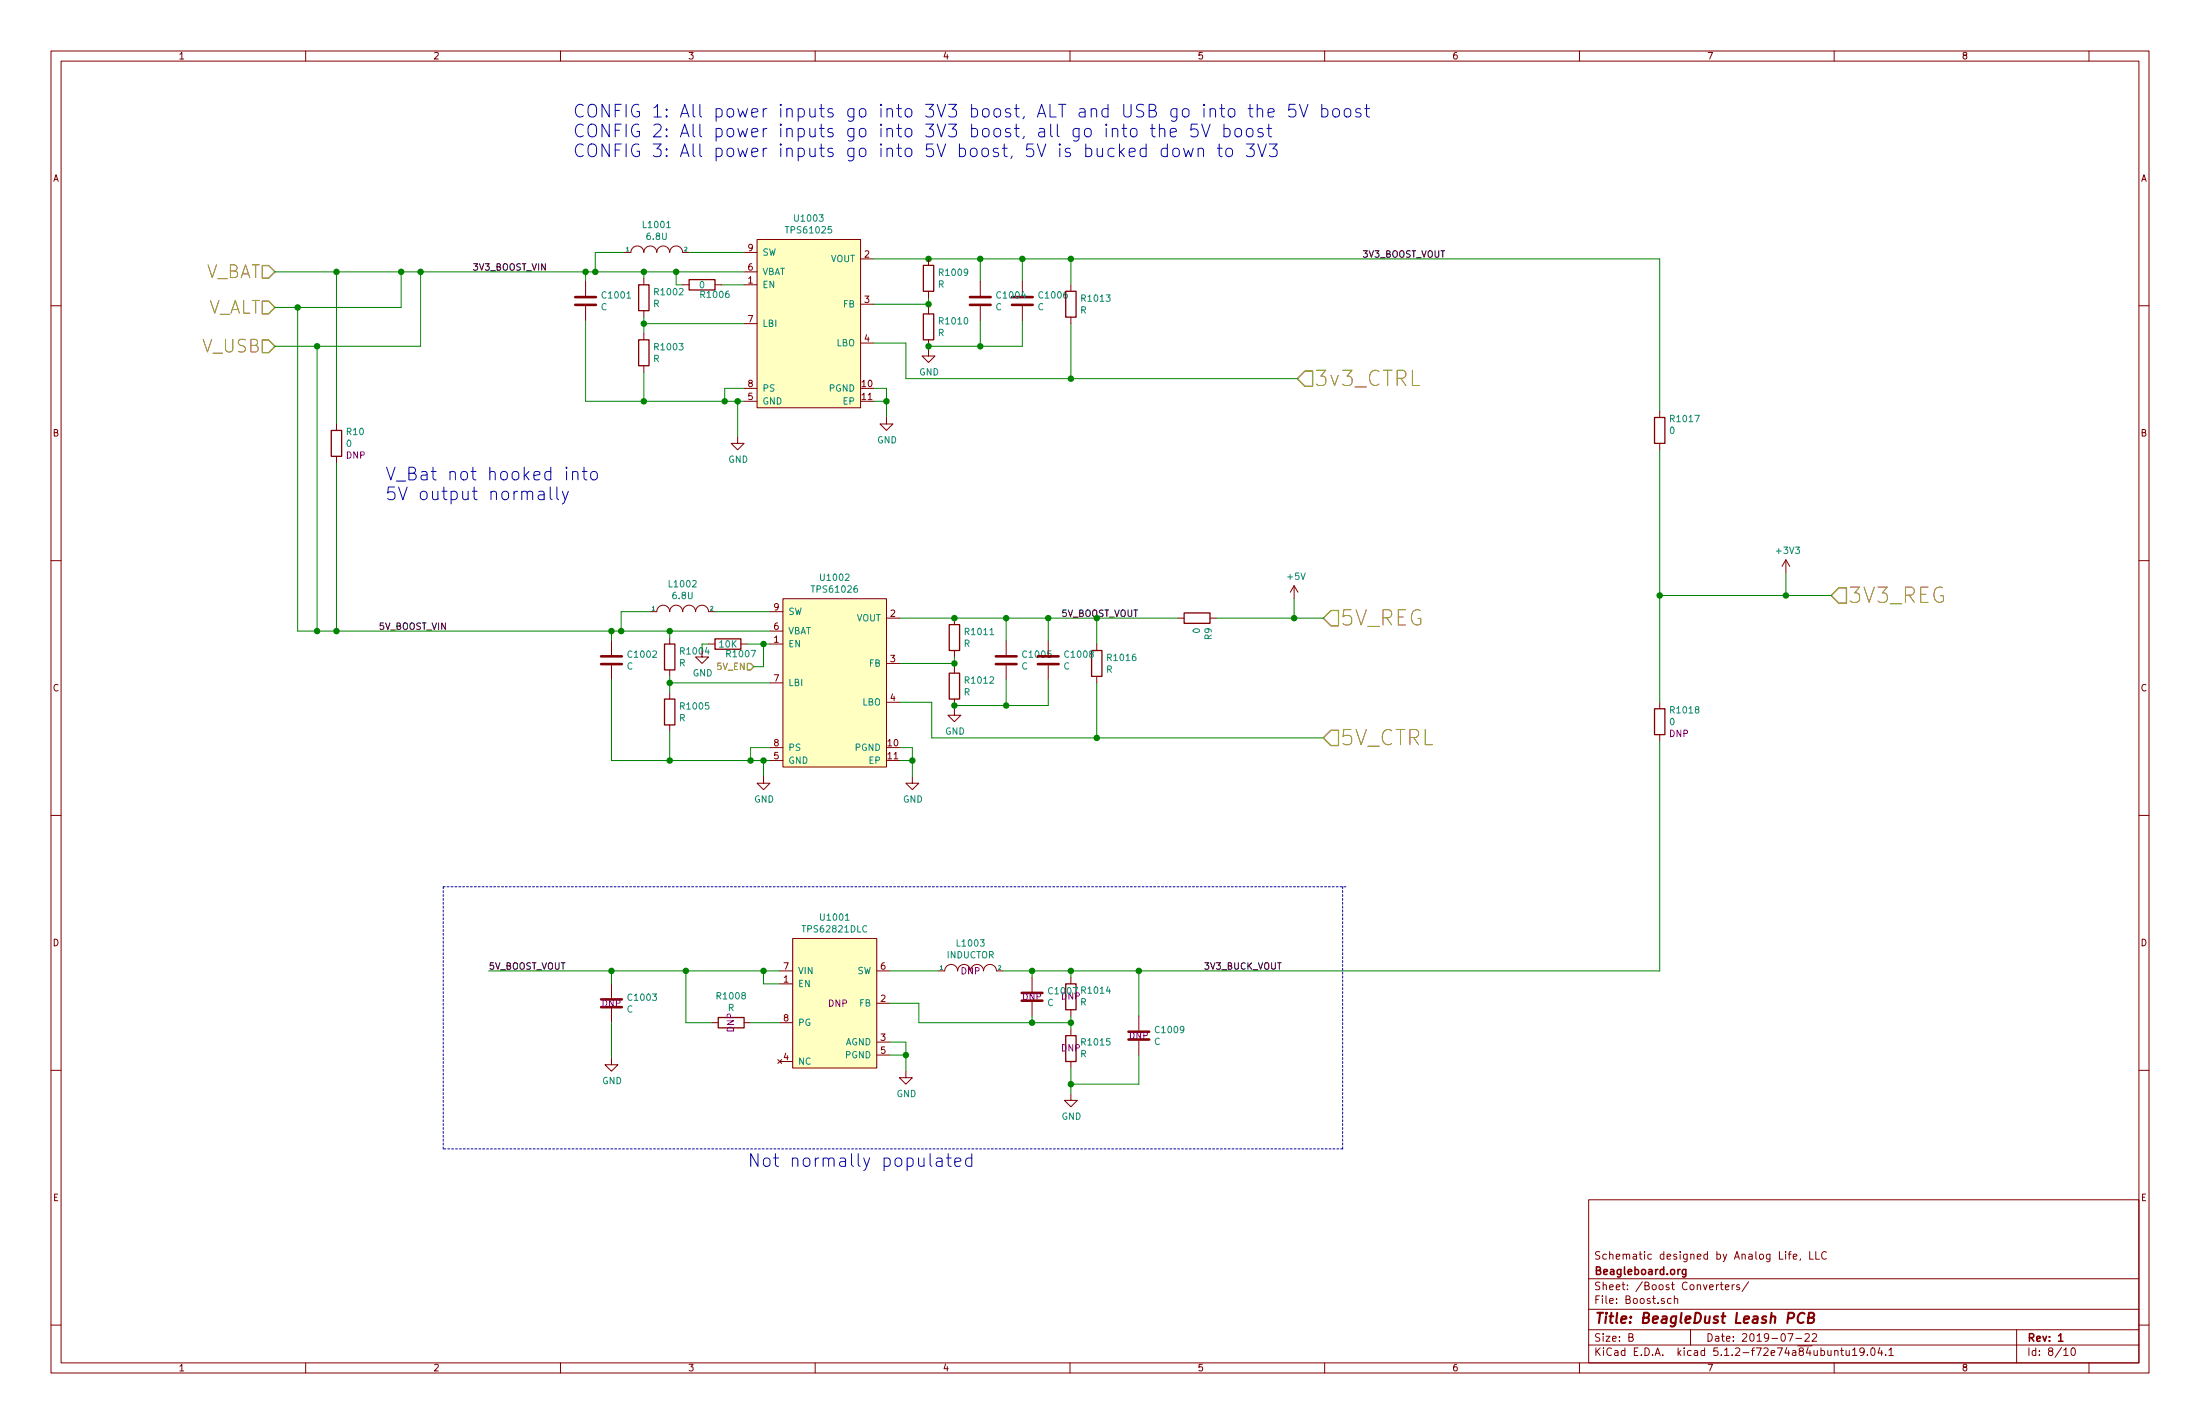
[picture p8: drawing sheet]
EESchema Schematic File Version 4
LIBS:LeashPCB-cache
EELAYER 29 0
EELAYER END
$Descr B 17000 11000
encoding utf-8
Sheet 8 10
Title "BeagleDust Leash PCB"
Date "2019-07-22"
Rev "1"
Comp "Beagleboard.org"
Comment1 "Schematic designed by Analog Life, LLC"
Comment2 ""
Comment3 ""
Comment4 ""
$EndDescr
Text HLabel 10225 4775 2    118  Input ~ 0
5V_REG
$Comp
L pspice:INDUCTOR L1002
U 1 1
P 5275 4725
F 0 "L1002" H 5275 4940 50  0000 C CNN
F 1 "6.8U" H 5275 4849 50  0000 C CNN
F 2 "leash:CDRH4D28" H 5275 4725 50  0001 C CNN
F 3 "http://products.sumida.com/products/pdf/CDRH4D28.pdf" H 5275 4725 50  0001 C CNN
F 4 "CDRH4D28NP-6R8NC" H 5275 4725 50  0001 C CNN "MPN1"
F 5 "https://www.digikey.com/product-detail/en/sumida-america-components-inc/CDRH4D28NP-6R8NC/308-2188-1-ND/3946493" H 5275 4725 50  0001 C CNN "Link1"
	1    5275 4725
	1    0    0    -1  
$EndComp
$Comp
L Device:C C1002
U 1 1
P 4725 5100
F 0 "C1002" H 4840 5146 50  0000 L CNN
F 1 "C" H 4840 5055 50  0000 L CNN
F 2 "Capacitor_SMD:C_0402_1005Metric" H 4763 4950 50  0001 C CNN
F 3 "~" H 4725 5100 50  0001 C CNN
	1    4725 5100
	1    0    0    -1  
$EndComp
$Comp
L Device:R R1004
U 1 1
P 5175 5075
F 0 "R1004" H 5245 5121 50  0000 L CNN
F 1 "R" H 5245 5030 50  0000 L CNN
F 2 "Resistor_SMD:R_0402_1005Metric" V 5105 5075 50  0001 C CNN
F 3 "~" H 5175 5075 50  0001 C CNN
	1    5175 5075
	1    0    0    -1  
$EndComp
$Comp
L Device:R R1005
U 1 1
P 5175 5500
F 0 "R1005" H 5245 5546 50  0000 L CNN
F 1 "R" H 5245 5455 50  0000 L CNN
F 2 "Resistor_SMD:R_0402_1005Metric" V 5105 5500 50  0001 C CNN
F 3 "~" H 5175 5500 50  0001 C CNN
	1    5175 5500
	1    0    0    -1  
$EndComp
Wire Wire Line
	5525 4725 5950 4725
Wire Wire Line
	5025 4725 4800 4725
Wire Wire Line
	4800 4725 4800 4875
Connection ~ 4800 4875
Wire Wire Line
	4800 4875 4725 4875
Wire Wire Line
	4725 5875 5175 5875
Wire Wire Line
	4725 5250 4725 5875
Wire Wire Line
	5175 4875 5175 4925
Wire Wire Line
	5175 5650 5175 5875
Connection ~ 5175 4875
Wire Wire Line
	5175 4875 4800 4875
Wire Wire Line
	5175 5875 5800 5875
Wire Wire Line
	5950 5775 5800 5775
Wire Wire Line
	5800 5775 5800 5875
Connection ~ 5800 5875
Wire Wire Line
	5800 5875 5900 5875
Wire Wire Line
	5900 5875 5900 6000
Connection ~ 5900 5875
Wire Wire Line
	5900 5875 5950 5875
$Comp
L power:GND #PWR0123
U 1 1
P 5900 6000
F 0 "#PWR0123" H 5900 5750 50  0001 C CNN
F 1 "GND" H 5905 5827 50  0000 C CNN
F 2 "" H 5900 6000 50  0001 C CNN
F 3 "" H 5900 6000 50  0001 C CNN
	1    5900 6000
	1    0    0    -1  
$EndComp
Wire Wire Line
	5175 5225 5175 5275
Wire Wire Line
	5950 5275 5175 5275
Connection ~ 5175 5275
Wire Wire Line
	5175 5275 5175 5350
Wire Wire Line
	5950 4975 5900 4975
Wire Wire Line
	5475 4975 5425 4975
Wire Wire Line
	7375 5450 7375 5475
$Comp
L Device:R R1012
U 1 1
P 7375 5300
F 0 "R1012" H 7445 5346 50  0000 L CNN
F 1 "R" H 7445 5255 50  0000 L CNN
F 2 "Resistor_SMD:R_0402_1005Metric" V 7305 5300 50  0001 C CNN
F 3 "~" H 7375 5300 50  0001 C CNN
	1    7375 5300
	1    0    0    -1  
$EndComp
$Comp
L Device:R R1011
U 1 1
P 7375 4925
F 0 "R1011" H 7445 4971 50  0000 L CNN
F 1 "R" H 7445 4880 50  0000 L CNN
F 2 "Resistor_SMD:R_0402_1005Metric" V 7305 4925 50  0001 C CNN
F 3 "~" H 7375 4925 50  0001 C CNN
	1    7375 4925
	1    0    0    -1  
$EndComp
Wire Wire Line
	7375 5075 7375 5125
Wire Wire Line
	6950 5125 7375 5125
Connection ~ 7375 5125
Wire Wire Line
	7375 5125 7375 5150
$Comp
L power:GND #PWR0124
U 1 1
P 7375 5475
F 0 "#PWR0124" H 7375 5225 50  0001 C CNN
F 1 "GND" H 7380 5302 50  0000 C CNN
F 2 "" H 7375 5475 50  0001 C CNN
F 3 "" H 7375 5475 50  0001 C CNN
	1    7375 5475
	1    0    0    -1  
$EndComp
Wire Wire Line
	7200 5425 7200 5700
$Comp
L Device:R R1016
U 1 1
P 8475 5125
F 0 "R1016" H 8545 5171 50  0000 L CNN
F 1 "R" H 8545 5080 50  0000 L CNN
F 2 "Resistor_SMD:R_0402_1005Metric" V 8405 5125 50  0001 C CNN
F 3 "~" H 8475 5125 50  0001 C CNN
	1    8475 5125
	1    0    0    -1  
$EndComp
$Comp
L power:GND #PWR0125
U 1 1
P 7050 6000
F 0 "#PWR0125" H 7050 5750 50  0001 C CNN
F 1 "GND" H 7055 5827 50  0000 C CNN
F 2 "" H 7050 6000 50  0001 C CNN
F 3 "" H 7050 6000 50  0001 C CNN
	1    7050 6000
	1    0    0    -1  
$EndComp
Wire Wire Line
	6950 5875 7050 5875
Wire Wire Line
	7050 5875 7050 6000
Wire Wire Line
	6950 5775 7050 5775
Wire Wire Line
	7050 5775 7050 5875
Connection ~ 7050 5875
Wire Wire Line
	6950 5425 7200 5425
Connection ~ 5175 5875
$Comp
L Device:C C1005
U 1 1
P 7775 5100
F 0 "C1005" H 7890 5146 50  0000 L CNN
F 1 "C" H 7890 5055 50  0000 L CNN
F 2 "Capacitor_SMD:C_0402_1005Metric" H 7813 4950 50  0001 C CNN
F 3 "~" H 7775 5100 50  0001 C CNN
	1    7775 5100
	1    0    0    -1  
$EndComp
$Comp
L Device:C C1008
U 1 1
P 8100 5100
F 0 "C1008" H 8215 5146 50  0000 L CNN
F 1 "C" H 8215 5055 50  0000 L CNN
F 2 "Capacitor_SMD:C_0402_1005Metric" H 8138 4950 50  0001 C CNN
F 3 "~" H 8100 5100 50  0001 C CNN
	1    8100 5100
	1    0    0    -1  
$EndComp
Wire Wire Line
	7775 5450 7775 5250
Connection ~ 7375 5450
Wire Wire Line
	8100 5250 8100 5450
Wire Wire Line
	7375 5450 7775 5450
Connection ~ 7775 5450
Wire Wire Line
	7775 5450 8100 5450
Wire Wire Line
	7775 4950 7775 4775
Wire Wire Line
	6950 4775 7375 4775
Connection ~ 7375 4775
Wire Wire Line
	7375 4775 7775 4775
Wire Wire Line
	8100 4950 8100 4775
Wire Wire Line
	8100 4775 7775 4775
Connection ~ 7775 4775
Wire Wire Line
	8100 4775 8475 4775
Wire Wire Line
	8475 4775 8475 4975
Connection ~ 8100 4775
Wire Wire Line
	8475 5275 8475 5700
Wire Wire Line
	7200 5700 8475 5700
Wire Wire Line
	8475 5700 10225 5700
Connection ~ 8475 5700
Text HLabel 10225 5700 2    118  Input ~ 0
5V_CTRL
$Comp
L LeashPCB:TPS61026 U?
U 1 1
P 6450 5175
AR Path="/5D08811C" Ref="U?"  Part="1" 
AR Path="/5D0620A4/5D08811C" Ref="U1002"  Part="1" 
F 0 "U1002" H 6450 5890 50  0000 C CNN
F 1 "TPS61026" H 6450 5799 50  0000 C CNN
F 2 "Package_SON:VSON-10-1EP_3x3mm_P0.5mm_EP1.65x2.4mm_ThermalVias" H 6250 5425 50  0001 C CNN
F 3 "" H 6250 5425 50  0001 C CNN
F 4 "0.25" H 6450 5175 50  0001 C CNN "Standard Price"
	1    6450 5175
	1    0    0    -1  
$EndComp
Wire Wire Line
	5175 4875 5950 4875
$Comp
L power:GND #PWR0126
U 1 1
P 5425 5025
F 0 "#PWR0126" H 5425 4775 50  0001 C CNN
F 1 "GND" H 5430 4852 50  0000 C CNN
F 2 "" H 5425 5025 50  0001 C CNN
F 3 "" H 5425 5025 50  0001 C CNN
	1    5425 5025
	1    0    0    -1  
$EndComp
Wire Wire Line
	5425 5025 5425 4975
$Comp
L Device:R R1007
U 1 1
P 5625 4975
F 0 "R1007" V 5700 5075 50  0000 C CNN
F 1 "10K" V 5625 4975 50  0000 C CNN
F 2 "Resistor_SMD:R_0402_1005Metric" V 5555 4975 50  0001 C CNN
F 3 "~" H 5625 4975 50  0001 C CNN
	1    5625 4975
	0    1    1    0   
$EndComp
Text HLabel 5825 5150 0    50   Input ~ 0
5V_EN
Wire Wire Line
	5825 5150 5900 5150
Wire Wire Line
	5900 5150 5900 4975
Connection ~ 5900 4975
Wire Wire Line
	5900 4975 5775 4975
$Comp
L LeashPCB:TPS62821DLC U1001
U 1 1
P 6475 7750
F 0 "U1001" H 6450 8415 50  0000 C CNN
F 1 "TPS62821DLC" H 6450 8324 50  0000 C CNN
F 2 "leash:TPS62821DLC" H 6375 7700 50  0001 C CNN
F 3 "http://www.ti.com/lit/ds/symlink/tps62823.pdf" H 6375 7700 50  0001 C CNN
F 4 "DNP" H 6475 7750 50  0000 C CNN "Population"
	1    6475 7750
	1    0    0    -1  
$EndComp
$Comp
L Device:R R1008
U 1 1
P 5650 7900
F 0 "R1008" V 5443 7900 50  0000 C CNN
F 1 "R" V 5534 7900 50  0000 C CNN
F 2 "Resistor_SMD:R_0402_1005Metric" V 5580 7900 50  0001 C CNN
F 3 "~" H 5650 7900 50  0001 C CNN
F 4 "DNP" H 5650 7900 50  0000 C CNN "Population"
	1    5650 7900
	0    1    1    0   
$EndComp
$Comp
L pspice:INDUCTOR L1003
U 1 1
P 7500 7500
F 0 "L1003" H 7500 7715 50  0000 C CNN
F 1 "INDUCTOR" H 7500 7624 50  0000 C CNN
F 2 "leash:L_0806_2012Metric" H 7500 7500 50  0001 C CNN
F 3 "~" H 7500 7500 50  0001 C CNN
F 4 "DNP" H 7500 7500 50  0000 C CNN "Population"
	1    7500 7500
	1    0    0    -1  
$EndComp
$Comp
L Device:R R1014
U 1 1
P 8275 7700
F 0 "R1014" H 8205 7654 50  0000 R CNN
F 1 "R" H 8205 7745 50  0000 R CNN
F 2 "Resistor_SMD:R_0402_1005Metric" V 8205 7700 50  0001 C CNN
F 3 "~" H 8275 7700 50  0001 C CNN
F 4 "DNP" H 8275 7700 50  0000 C CNN "Population"
	1    8275 7700
	-1   0    0    1   
$EndComp
$Comp
L Device:R R1015
U 1 1
P 8275 8100
F 0 "R1015" H 8205 8054 50  0000 R CNN
F 1 "R" H 8205 8145 50  0000 R CNN
F 2 "Resistor_SMD:R_0402_1005Metric" V 8205 8100 50  0001 C CNN
F 3 "~" H 8275 8100 50  0001 C CNN
F 4 "DNP" H 8275 8100 50  0000 C CNN "Population"
	1    8275 8100
	-1   0    0    1   
$EndComp
$Comp
L Device:C C1007
U 1 1
P 7975 7700
F 0 "C1007" H 8090 7746 50  0000 L CNN
F 1 "C" H 8090 7655 50  0000 L CNN
F 2 "Capacitor_SMD:C_0402_1005Metric" H 8013 7550 50  0001 C CNN
F 3 "~" H 7975 7700 50  0001 C CNN
F 4 "DNP" H 7975 7700 50  0000 C CNN "Population"
	1    7975 7700
	1    0    0    -1  
$EndComp
Wire Wire Line
	8275 7550 8275 7500
Wire Wire Line
	8275 7500 7975 7500
Wire Wire Line
	7975 7550 7975 7500
Connection ~ 7975 7500
Wire Wire Line
	7975 7500 7750 7500
Wire Wire Line
	8275 7850 8275 7900
Wire Wire Line
	8275 8250 8275 8375
Wire Wire Line
	8275 7900 7975 7900
Wire Wire Line
	7100 7900 7100 7750
Wire Wire Line
	7100 7750 6875 7750
Connection ~ 8275 7900
Wire Wire Line
	8275 7900 8275 7950
Wire Wire Line
	6875 7500 7250 7500
Wire Wire Line
	7975 7850 7975 7900
Connection ~ 7975 7900
Wire Wire Line
	7975 7900 7100 7900
$Comp
L power:GND #PWR0127
U 1 1
P 7000 8275
F 0 "#PWR0127" H 7000 8025 50  0001 C CNN
F 1 "GND" H 7005 8102 50  0000 C CNN
F 2 "" H 7000 8275 50  0001 C CNN
F 3 "" H 7000 8275 50  0001 C CNN
	1    7000 8275
	1    0    0    -1  
$EndComp
Wire Wire Line
	7000 8275 7000 8150
Wire Wire Line
	7000 8050 6875 8050
Wire Wire Line
	6875 8150 7000 8150
Connection ~ 7000 8150
Wire Wire Line
	7000 8150 7000 8050
$Comp
L power:GND #PWR0128
U 1 1
P 8275 8450
F 0 "#PWR0128" H 8275 8200 50  0001 C CNN
F 1 "GND" H 8280 8277 50  0000 C CNN
F 2 "" H 8275 8450 50  0001 C CNN
F 3 "" H 8275 8450 50  0001 C CNN
	1    8275 8450
	1    0    0    -1  
$EndComp
$Comp
L Device:C C1009
U 1 1
P 8800 8000
F 0 "C1009" H 8915 8046 50  0000 L CNN
F 1 "C" H 8915 7955 50  0000 L CNN
F 2 "Capacitor_SMD:C_0603_1608Metric" H 8838 7850 50  0001 C CNN
F 3 "~" H 8800 8000 50  0001 C CNN
F 4 "DNP" H 8800 8000 50  0000 C CNN "Population"
	1    8800 8000
	1    0    0    -1  
$EndComp
Wire Wire Line
	8800 7850 8800 7500
Wire Wire Line
	8800 7500 8275 7500
Connection ~ 8275 7500
Wire Wire Line
	8800 8150 8800 8375
Wire Wire Line
	8800 8375 8275 8375
Connection ~ 8275 8375
Wire Wire Line
	8275 8375 8275 8450
$Comp
L Device:C C1003
U 1 1
P 4725 7750
F 0 "C1003" H 4840 7796 50  0000 L CNN
F 1 "C" H 4840 7705 50  0000 L CNN
F 2 "Capacitor_SMD:C_0402_1005Metric" H 4763 7600 50  0001 C CNN
F 3 "~" H 4725 7750 50  0001 C CNN
F 4 "DNP" H 4725 7750 50  0000 C CNN "Population"
	1    4725 7750
	1    0    0    -1  
$EndComp
Wire Wire Line
	6025 7600 5900 7600
Wire Wire Line
	5900 7600 5900 7500
Wire Wire Line
	5900 7500 6025 7500
Connection ~ 5900 7500
Wire Wire Line
	6025 7900 5800 7900
Wire Wire Line
	5300 7900 5300 7500
Wire Wire Line
	5500 7900 5300 7900
Connection ~ 5300 7500
Wire Wire Line
	5300 7500 5900 7500
Wire Wire Line
	4725 7500 4725 7600
Wire Wire Line
	4725 7900 4725 8175
Connection ~ 4725 7500
Wire Wire Line
	4725 7500 5300 7500
$Comp
L power:GND #PWR0129
U 1 1
P 4725 8175
F 0 "#PWR0129" H 4725 7925 50  0001 C CNN
F 1 "GND" H 4730 8002 50  0000 C CNN
F 2 "" H 4725 8175 50  0001 C CNN
F 3 "" H 4725 8175 50  0001 C CNN
	1    4725 8175
	1    0    0    -1  
$EndComp
Connection ~ 8800 7500
Text HLabel 2125 2100 0    98   Input ~ 0
V_BAT
Text HLabel 2125 2375 0    98   Input ~ 0
V_ALT
Wire Wire Line
	3775 7500 4725 7500
Text HLabel 2125 2675 0    98   Input ~ 0
V_USB
Text HLabel 10025 2925 2    118  Input ~ 0
3v3_CTRL
Wire Wire Line
	8275 2925 10025 2925
Wire Wire Line
	7000 2925 8275 2925
Connection ~ 8275 2925
Wire Wire Line
	8275 2500 8275 2925
Connection ~ 8275 2000
Wire Wire Line
	8275 2000 8275 2200
Wire Wire Line
	7900 2000 8275 2000
Connection ~ 7900 2000
Wire Wire Line
	7900 2175 7900 2000
Wire Wire Line
	7900 2000 7575 2000
Connection ~ 7575 2000
Wire Wire Line
	7575 2175 7575 2000
Wire Wire Line
	7900 2475 7900 2675
Wire Wire Line
	7575 2675 7900 2675
Wire Wire Line
	7175 2675 7575 2675
Connection ~ 7575 2675
Wire Wire Line
	7575 2675 7575 2475
$Comp
L Device:C C1006
U 1 1
P 7900 2325
F 0 "C1006" H 8015 2371 50  0000 L CNN
F 1 "C" H 8015 2280 50  0000 L CNN
F 2 "Capacitor_SMD:C_0402_1005Metric" H 7938 2175 50  0001 C CNN
F 3 "~" H 7900 2325 50  0001 C CNN
	1    7900 2325
	1    0    0    -1  
$EndComp
$Comp
L Device:C C1004
U 1 1
P 7575 2325
F 0 "C1004" H 7690 2371 50  0000 L CNN
F 1 "C" H 7690 2280 50  0000 L CNN
F 2 "Capacitor_SMD:C_0402_1005Metric" H 7613 2175 50  0001 C CNN
F 3 "~" H 7575 2325 50  0001 C CNN
	1    7575 2325
	1    0    0    -1  
$EndComp
Wire Wire Line
	6750 2650 7000 2650
Wire Wire Line
	6750 3000 6850 3000
Wire Wire Line
	6850 3000 6850 3100
Wire Wire Line
	6850 3100 6850 3225
Connection ~ 6850 3100
Wire Wire Line
	6750 3100 6850 3100
$Comp
L power:GND #PWR0130
U 1 1
P 6850 3225
F 0 "#PWR0130" H 6850 2975 50  0001 C CNN
F 1 "GND" H 6855 3052 50  0000 C CNN
F 2 "" H 6850 3225 50  0001 C CNN
F 3 "" H 6850 3225 50  0001 C CNN
	1    6850 3225
	1    0    0    -1  
$EndComp
$Comp
L Device:R R1013
U 1 1
P 8275 2350
F 0 "R1013" H 8345 2396 50  0000 L CNN
F 1 "R" H 8345 2305 50  0000 L CNN
F 2 "Resistor_SMD:R_0402_1005Metric" V 8205 2350 50  0001 C CNN
F 3 "~" H 8275 2350 50  0001 C CNN
	1    8275 2350
	1    0    0    -1  
$EndComp
Wire Wire Line
	7000 2650 7000 2925
$Comp
L power:GND #PWR0131
U 1 1
P 7175 2700
F 0 "#PWR0131" H 7175 2450 50  0001 C CNN
F 1 "GND" H 7180 2527 50  0000 C CNN
F 2 "" H 7175 2700 50  0001 C CNN
F 3 "" H 7175 2700 50  0001 C CNN
	1    7175 2700
	1    0    0    -1  
$EndComp
Wire Wire Line
	7175 2350 7175 2375
Wire Wire Line
	6750 2350 7175 2350
$Comp
L LeashPCB:TPS61025 U?
U 1 1
P 6250 2400
AR Path="/5D088116" Ref="U?"  Part="1" 
AR Path="/5D0620A4/5D088116" Ref="U1003"  Part="1" 
F 0 "U1003" H 6250 3115 50  0000 C CNN
F 1 "TPS61025" H 6250 3024 50  0000 C CNN
F 2 "Package_SON:VSON-10-1EP_3x3mm_P0.5mm_EP1.65x2.4mm_ThermalVias" H 6050 2650 50  0001 C CNN
F 3 "" H 6050 2650 50  0001 C CNN
F 4 "0.20" H 6250 2400 50  0001 C CNN "Standard Price"
	1    6250 2400
	1    0    0    -1  
$EndComp
Connection ~ 7175 2350
Wire Wire Line
	7175 2300 7175 2350
Wire Wire Line
	7175 2000 7575 2000
Wire Wire Line
	6750 2000 7175 2000
Connection ~ 7175 2000
$Comp
L Device:R R1009
U 1 1
P 7175 2150
F 0 "R1009" H 7245 2196 50  0000 L CNN
F 1 "R" H 7245 2105 50  0000 L CNN
F 2 "Resistor_SMD:R_0402_1005Metric" V 7105 2150 50  0001 C CNN
F 3 "~" H 7175 2150 50  0001 C CNN
	1    7175 2150
	1    0    0    -1  
$EndComp
$Comp
L Device:R R1010
U 1 1
P 7175 2525
F 0 "R1010" H 7245 2571 50  0000 L CNN
F 1 "R" H 7245 2480 50  0000 L CNN
F 2 "Resistor_SMD:R_0402_1005Metric" V 7105 2525 50  0001 C CNN
F 3 "~" H 7175 2525 50  0001 C CNN
	1    7175 2525
	1    0    0    -1  
$EndComp
Connection ~ 7175 2675
Wire Wire Line
	7175 2675 7175 2700
Wire Wire Line
	5225 2200 5225 2100
Wire Wire Line
	5275 2200 5225 2200
Wire Wire Line
	5750 2200 5575 2200
$Comp
L Device:R R1006
U 1 1
P 5425 2200
F 0 "R1006" V 5500 2300 50  0000 C CNN
F 1 "0" V 5425 2200 50  0000 C CNN
F 2 "Resistor_SMD:R_0402_1005Metric" V 5355 2200 50  0001 C CNN
F 3 "~" H 5425 2200 50  0001 C CNN
	1    5425 2200
	0    1    1    0   
$EndComp
Wire Wire Line
	4975 2500 4975 2575
Wire Wire Line
	5750 2500 4975 2500
Connection ~ 4975 2500
Wire Wire Line
	4975 2450 4975 2500
$Comp
L power:GND #PWR0132
U 1 1
P 5700 3375
F 0 "#PWR0132" H 5700 3125 50  0001 C CNN
F 1 "GND" H 5705 3202 50  0000 C CNN
F 2 "" H 5700 3375 50  0001 C CNN
F 3 "" H 5700 3375 50  0001 C CNN
	1    5700 3375
	1    0    0    -1  
$EndComp
Wire Wire Line
	5700 3100 5750 3100
Wire Wire Line
	5700 3100 5700 3375
Connection ~ 5700 3100
Wire Wire Line
	5600 3100 5700 3100
Wire Wire Line
	5600 3000 5600 3100
Wire Wire Line
	5750 3000 5600 3000
Connection ~ 5600 3100
Wire Wire Line
	4975 3100 5600 3100
Wire Wire Line
	4975 2875 4975 3100
Wire Wire Line
	5225 2100 4975 2100
Connection ~ 4975 2100
Wire Wire Line
	4975 2100 4975 2150
Wire Wire Line
	4525 2475 4525 3100
Connection ~ 4975 3100
Wire Wire Line
	4525 3100 4975 3100
Connection ~ 4525 2100
Wire Wire Line
	4525 2100 4525 2175
Wire Wire Line
	4975 2100 4600 2100
Wire Wire Line
	4600 2100 4525 2100
Connection ~ 4600 2100
Wire Wire Line
	4600 1950 4600 2100
Wire Wire Line
	4825 1950 4600 1950
Wire Wire Line
	5325 1950 5750 1950
Connection ~ 5225 2100
Wire Wire Line
	5750 2100 5225 2100
$Comp
L Device:R R1003
U 1 1
P 4975 2725
F 0 "R1003" H 5045 2771 50  0000 L CNN
F 1 "R" H 5045 2680 50  0000 L CNN
F 2 "Resistor_SMD:R_0402_1005Metric" V 4905 2725 50  0001 C CNN
F 3 "~" H 4975 2725 50  0001 C CNN
	1    4975 2725
	1    0    0    -1  
$EndComp
$Comp
L Device:R R1002
U 1 1
P 4975 2300
F 0 "R1002" H 5045 2346 50  0000 L CNN
F 1 "R" H 5045 2255 50  0000 L CNN
F 2 "Resistor_SMD:R_0402_1005Metric" V 4905 2300 50  0001 C CNN
F 3 "~" H 4975 2300 50  0001 C CNN
	1    4975 2300
	1    0    0    -1  
$EndComp
$Comp
L Device:C C1001
U 1 1
P 4525 2325
F 0 "C1001" H 4640 2371 50  0000 L CNN
F 1 "C" H 4640 2280 50  0000 L CNN
F 2 "Capacitor_SMD:C_0402_1005Metric" H 4563 2175 50  0001 C CNN
F 3 "~" H 4525 2325 50  0001 C CNN
	1    4525 2325
	1    0    0    -1  
$EndComp
$Comp
L pspice:INDUCTOR L1001
U 1 1
P 5075 1950
F 0 "L1001" H 5075 2165 50  0000 C CNN
F 1 "6.8U" H 5075 2074 50  0000 C CNN
F 2 "leash:CDRH4D28" H 5075 1950 50  0001 C CNN
F 3 "http://products.sumida.com/products/pdf/CDRH4D28.pdf" H 5075 1950 50  0001 C CNN
	1    5075 1950
	1    0    0    -1  
$EndComp
Text HLabel 14150 4600 2    118  Input ~ 0
3V3_REG
Wire Wire Line
	2125 2100 2600 2100
Wire Wire Line
	2125 2375 2300 2375
Wire Wire Line
	3100 2375 3100 2100
Connection ~ 3100 2100
Wire Wire Line
	3100 2100 3250 2100
Wire Wire Line
	2125 2675 2450 2675
Wire Wire Line
	3250 2675 3250 2100
Connection ~ 3250 2100
Wire Wire Line
	2300 4875 2450 4875
Connection ~ 2450 4875
Wire Wire Line
	2450 4875 2600 4875
Text Notes 2975 3875 0    98   ~ 0
V_Bat not hooked into \n5V output normally
Connection ~ 2600 4875
Text Notes 4425 1225 0    98   ~ 0
CONFIG 1: All power inputs go into 3V3 boost, ALT and USB go into the 5V boost\nCONFIG 2: All power inputs go into 3V3 boost, all go into the 5V boost\nCONFIG 3: All power inputs go into 5V boost, 5V is bucked down to 3V3
Wire Wire Line
	12825 2000 12825 3175
Wire Wire Line
	8275 2000 12825 2000
$Comp
L Device:R R1017
U 1 1
P 12825 3325
F 0 "R1017" H 12895 3416 50  0000 L CNN
F 1 "0" H 12895 3325 50  0000 L CNN
F 2 "Resistor_SMD:R_0402_1005Metric" V 12755 3325 50  0001 C CNN
F 3 "~" H 12825 3325 50  0001 C CNN
	1    12825 3325
	1    0    0    -1  
$EndComp
$Comp
L Device:R R1018
U 1 1
P 12825 5575
F 0 "R1018" H 12895 5666 50  0000 L CNN
F 1 "0" H 12895 5575 50  0000 L CNN
F 2 "Resistor_SMD:R_0402_1005Metric" V 12755 5575 50  0001 C CNN
F 3 "~" H 12825 5575 50  0001 C CNN
F 4 "DNP" H 12895 5484 50  0000 L CNN "Population"
	1    12825 5575
	1    0    0    -1  
$EndComp
Wire Wire Line
	12825 7500 12825 5725
Wire Wire Line
	12825 4600 13800 4600
Wire Wire Line
	12825 3475 12825 4600
Connection ~ 12825 4600
Wire Wire Line
	12825 4600 12825 5425
Wire Wire Line
	8800 7500 12825 7500
Wire Wire Line
	2600 3275 2600 2100
Wire Wire Line
	2600 3575 2600 4875
Text Label 3650 2100 0    50   ~ 0
3V3_BOOST_VIN
Text Label 2925 4875 0    50   ~ 0
5V_BOOST_VIN
Connection ~ 2300 2375
Connection ~ 2450 2675
Connection ~ 2600 2100
Wire Wire Line
	3250 2100 4525 2100
Wire Wire Line
	2600 4875 4725 4875
Connection ~ 4725 4875
Wire Wire Line
	4725 4875 4725 4950
Text Label 9300 7500 0    50   ~ 0
3V3_BUCK_VOUT
Text Label 10525 2000 0    50   ~ 0
3V3_BOOST_VOUT
Text Label 8200 4775 0    50   ~ 0
5V_BOOST_VOUT
Text Label 3775 7500 0    50   ~ 0
5V_BOOST_VOUT
$Comp
L Device:R R9
U 1 1
P 9250 4775
F 0 "R9" H 9320 4866 50  0000 L CNN
F 1 "0" H 9320 4775 50  0000 L CNN
F 2 "Resistor_SMD:R_0402_1005Metric" V 9180 4775 50  0001 C CNN
F 3 "~" H 9250 4775 50  0001 C CNN
	1    9250 4775
	0    1    1    0   
$EndComp
Wire Wire Line
	8475 4775 9100 4775
Connection ~ 8475 4775
Wire Wire Line
	9400 4775 10000 4775
$Comp
L power:+5V #PWR0149
U 1 1
P 10000 4625
F 0 "#PWR0149" H 10000 4475 50  0001 C CNN
F 1 "+5V" H 10015 4798 50  0000 C CNN
F 2 "" H 10000 4625 50  0001 C CNN
F 3 "" H 10000 4625 50  0001 C CNN
	1    10000 4625
	1    0    0    -1  
$EndComp
Wire Wire Line
	10000 4625 10000 4775
Connection ~ 10000 4775
Wire Wire Line
	10000 4775 10225 4775
$Comp
L power:+3V3 #PWR0150
U 1 1
P 13800 4425
F 0 "#PWR0150" H 13800 4275 50  0001 C CNN
F 1 "+3V3" H 13815 4598 50  0000 C CNN
F 2 "" H 13800 4425 50  0001 C CNN
F 3 "" H 13800 4425 50  0001 C CNN
	1    13800 4425
	1    0    0    -1  
$EndComp
Wire Wire Line
	13800 4425 13800 4600
Connection ~ 13800 4600
Wire Wire Line
	13800 4600 14150 4600
Wire Wire Line
	2450 2675 2450 4875
Wire Wire Line
	2300 2375 2300 4875
$Comp
L Device:R R10
U 1 1
P 2600 3425
F 0 "R10" H 2670 3516 50  0000 L CNN
F 1 "0" H 2670 3425 50  0000 L CNN
F 2 "Resistor_SMD:R_0402_1005Metric" V 2530 3425 50  0001 C CNN
F 3 "~" H 2600 3425 50  0001 C CNN
F 4 "DNP" H 2670 3334 50  0000 L CNN "Population"
	1    2600 3425
	1    0    0    -1  
$EndComp
Wire Wire Line
	2600 2100 3100 2100
Wire Wire Line
	2300 2375 3100 2375
Wire Wire Line
	2450 2675 3250 2675
Wire Notes Line
	10375 6850 10375 8875
Wire Notes Line
	10375 8875 3425 8875
Wire Notes Line
	3425 8875 3425 6850
Wire Notes Line
	3425 6850 10400 6850
Text Notes 5775 9025 0    98   ~ 0
Not normally populated
$EndSCHEMATC
